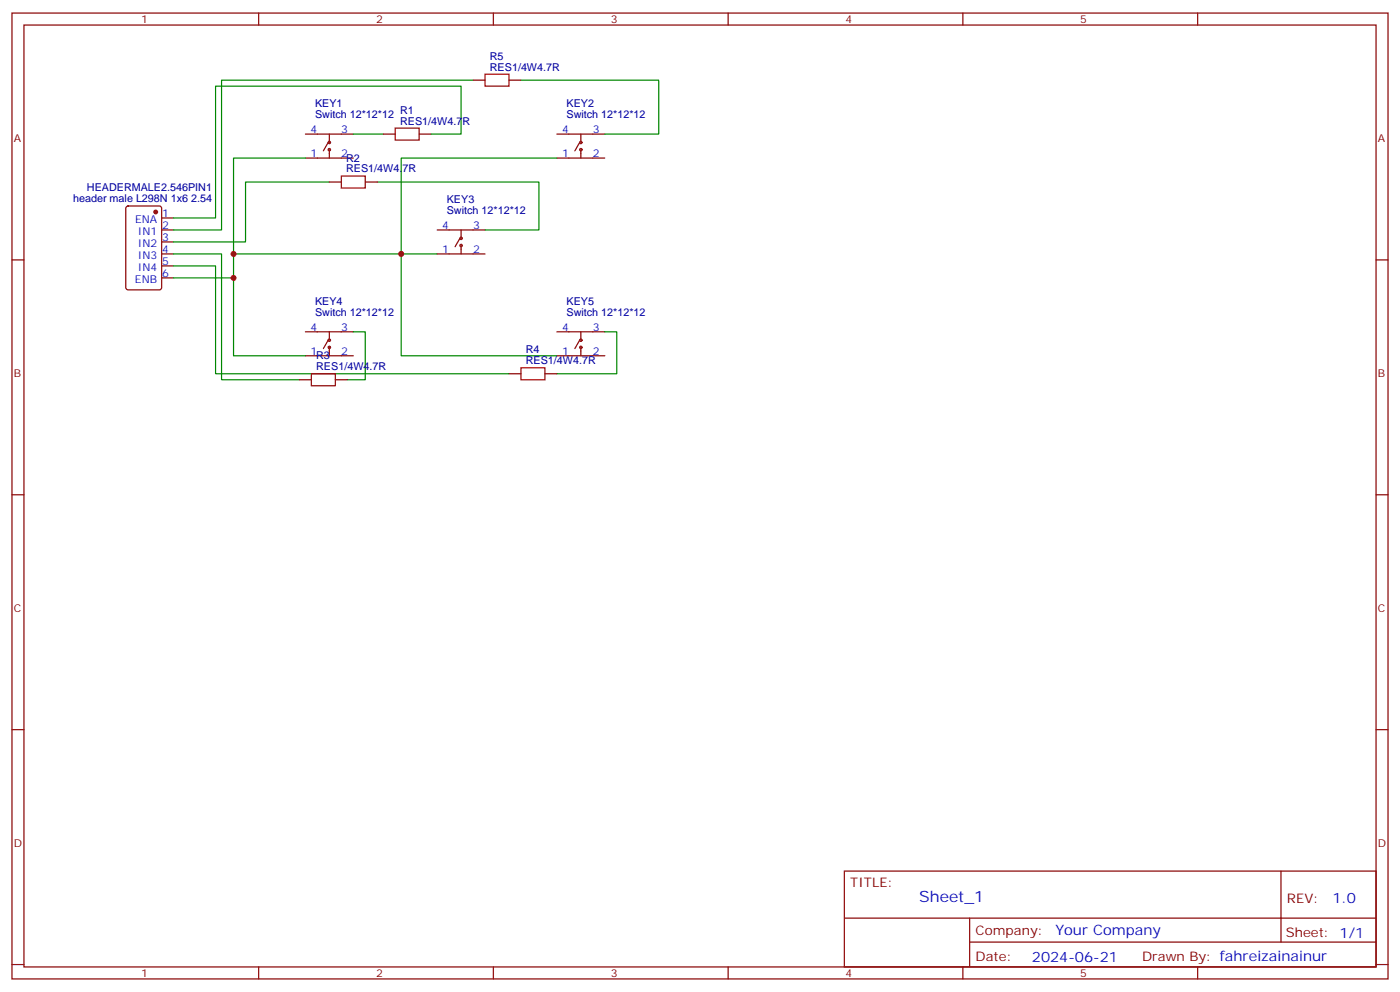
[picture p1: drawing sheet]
<svg xmlns="http://www.w3.org/2000/svg" width="412mm" height="292mm" viewBox="0 0 412 292" stroke-linecap="round" stroke-linejoin="round" font-family="sans-serif">
<g fill="none" stroke="#870000" stroke-width=".35">
<path d="M3.5 3.8h405.4v284.4h-405.4zM7.1 7.4h398.2v277.3h-398.2zM76.2 3.8v3.6M145.3 3.8v3.6M214.5 3.8v3.6M283.6 3.8v3.6M352.8 3.8v3.6M90 39.5h14.1M97 39.5v2.4M112.9 39.5h3.5M123.5 39.5h3.5M139.3 23.6h3.6"/>
<path d="M149.9 23.6h3.6M164 39.5h14.2M171.1 39.5v2.4M90 46.5h14.1M96.7 41.9l-1.5 2.5M97 44.1v2.4M97 53.6h3.5M107.6 53.6h3.5M164 46.5h14.2M170.7 41.9l-1.4 2.5M171.1 44.1v2.4M3.5 76.5h3.6"/>
<path d="M37.3 60.8l.4-.2h9.2l.7 .5v23.5l-.4 .7h-9.5l-.6-.4-.1-23.6zM47.6 67.7h3.6M47.6 74.8h3.6M47.6 64.2h3.6M47.6 71.2h3.6M47.6 78.3h3.6M128.8 67.7h14.1M128.8 74.8h14.1M135.5 70.2l-1.4 2.4M135.8 67.7v2.5M135.8 72.3v2.5M405.3 76.5h3.6"/>
<path d="M47.6 81.8h3.6M90 97.7h14.1M97 97.7v2.5M164 97.7h14.2M171.1 97.7v2.5M88.2 111.8h3.5M90 104.7h14.1M96.7 100.2l-1.5 2.4M97 102.3v2.4M98.8 111.8h3.5M149.9 110h3.6M160.5 110h3.5"/>
<path d="M164 104.7h14.2M170.7 100.2l-1.4 2.4M171.1 102.3v2.4M3.5 145.7h3.6M405.3 145.7h3.6M3.5 214.8h3.6M405.3 214.8h3.6M248.7 256.4h156.6v28.3h-156.6zM377.3 256.5v20.8M248.7 270.3h156.5M285.6 277.3h119.6M285.6 270.3v14.1"/>
<path d="M3.5 284h3.6M76.2 284.7v3.5M145.3 284.7v3.5M214.5 284.7v3.5M283.6 284.7v3.5M352.8 284.7v3.5M405.3 284h3.6"/>
<circle cx="97" cy="41.9" r=".35"/>
<circle cx="97" cy="44.1" r=".35"/>
<circle cx="171.1" cy="41.9" r=".35"/>
<circle cx="171.1" cy="44.1" r=".35"/>
<circle cx="135.8" cy="72.3" r=".35"/>
<circle cx="135.8" cy="70.2" r=".35"/>
<circle cx="97" cy="100.2" r=".35"/>
<circle cx="97" cy="102.3" r=".35"/>
<circle cx="171.1" cy="102.3" r=".35"/>
<circle cx="171.1" cy="100.2" r=".35"/>
</g>
<circle cx="45.9" cy="62.4" r=".53" fill="#870000" stroke="#870000" stroke-width=".35"/>
<g fill="none" stroke="#008700" stroke-width=".35">
<path d="M104.1 39.5h8.8M127 39.5h8.8v-14.1h-72.3v38.8h-12.3M139.3 23.6h-74v44.1h-14.1M153.5 23.6h40.5v15.9h-15.8M90 46.5h-21.2v35.3h-17.6M97 53.6h-24.7v17.6h-21.1M111.1 53.6h47.6v14.1h-15.8M164 46.5h-45.8v58.2h45.8M51.2 78.3h12.3v31.7h86.4M51.2 74.8h14.1v37h22.9M68.8 74.8h60M68.8 81.8v22.9h21.2"/>
<path d="M104.1 97.7h3.5v14.1h-5.3M178.2 97.7h3.5v12.3h-17.7"/>
</g>
<path d="M116.4 37.7h7.1v3.5h-7.1zM142.9 21.8h7v3.6h-7zM100.5 51.8h7.1v3.6h-7.1zM91.7 110h7.1v3.6h-7.1zM153.5 108.3h7v3.5h-7z" fill="none" stroke="#a10000" stroke-width=".35"/>
<g fill="#c00">
<circle cx="68.8" cy="81.8" r=".88"/>
<circle cx="68.8" cy="74.8" r=".88"/>
<circle cx="118.2" cy="74.8" r=".88"/>
</g>
<text font-size="4.6" fill="#00f" x="270.8" y="265.5">Sheet_1</text>
<g font-size="4.2" fill="#00f">
<text x="392.5" y="265.7">1.0</text>
<text x="310.9" y="275.3">Your Company</text>
<text x="304" y="283.1">2024-06-21</text>
</g>
<g font-size="3.9" fill="#800">
<text x="250.5" y="261">TITLE:</text>
<text x="379.1" y="265.7">REV:</text>
<text x="287.4" y="275.2">Company:</text>
<text x="378.7" y="275.8">Sheet: 1/1</text>
<text x="287.4" y="282.9">Date:</text>
<text x="336.4" y="283">Drawn By: fahreizainainur</text>
</g>
<g font-size="3.2" fill="#800">
<text x="41.6" y="6.8">1</text>
<text x="110.8" y="6.8">2</text>
<text x="179.9" y="6.8">3</text>
<text x="249.1" y="6.8">4</text>
<text x="318.2" y="6.8">5</text>
<text x="4.1" y="41.9">A</text>
<text x="405.9" y="41.9">A</text>
<text x="4.1" y="111.1">B</text>
<text x="405.9" y="111.1">B</text>
<text x="4.1" y="180.2">C</text>
<text x="405.9" y="180.2">C</text>
<text x="4.1" y="249.4">D</text>
<text x="405.9" y="249.4">D</text>
<text x="41.6" y="287.7">1</text>
<text x="110.8" y="287.7">2</text>
<text x="179.9" y="287.7">3</text>
<text x="249.1" y="287.7">4</text>
<text x="318.2" y="287.7">5</text>
</g>
<g font-size="3.2" fill="#000080">
<text x="144.3" y="17.6">R5</text>
<text x="144.3" y="20.8">RES1/4W4.7R</text>
<text x="92.8" y="34.8">Switch 12*12*12</text>
<text x="92.8" y="31.6">KEY1</text>
<text x="117.8" y="33.5">R1</text>
<text x="166.9" y="34.8">Switch 12*12*12</text>
<text x="166.9" y="31.6">KEY2</text>
<text x="117.8" y="36.7">RES1/4W4.7R</text>
<text x="102" y="47.6">R2</text>
<text x="102" y="50.8">RES1/4W4.7R</text>
<text x="21.5" y="59.5">header male L298N 1x6 2.54</text>
<text x="25.6" y="56.3">HEADERMALE2.546PIN1</text>
<text x="131.6" y="59.9">KEY3</text>
<text x="131.6" y="63">Switch 12*12*12</text>
<text x="92.8" y="89.9">KEY4</text>
<text x="166.9" y="89.9">KEY5</text>
<text x="92.8" y="93">Switch 12*12*12</text>
<text x="166.9" y="93">Switch 12*12*12</text>
<text x="93.1" y="105.8">R3</text>
<text x="154.9" y="107.2">RES1/4W4.7R</text>
<text x="154.9" y="104">R4</text>
<text x="93.1" y="109">RES1/4W4.7R</text>
</g>
<g font-size="3.2" fill="#00f">
<text x="91.5" y="39.1">4</text>
<text x="100.5" y="39.1">3</text>
<text x="165.6" y="39.1">4</text>
<text x="174.6" y="39.1">3</text>
<text x="91.5" y="46.2">1</text>
<text x="100.5" y="46.2">2</text>
<text x="165.6" y="46.2">1</text>
<text x="174.6" y="46.2">2</text>
<text x="39.8" y="65.6">ENA</text>
<text x="47.8" y="63.8">1</text>
<text x="40.6" y="69.1">IN1</text>
<text x="47.8" y="67.3">2</text>
<text x="47.8" y="70.9">3</text>
<text x="130.3" y="67.3">4</text>
<text x="139.3" y="67.3">3</text>
<text x="40.6" y="72.6">IN2</text>
<text x="40.6" y="76.2">IN3</text>
<text x="47.8" y="74.4">4</text>
<text x="47.8" y="77.9">5</text>
<text x="130.3" y="74.4">1</text>
<text x="139.3" y="74.4">2</text>
<text x="39.8" y="83.2">ENB</text>
<text x="40.6" y="79.7">IN4</text>
<text x="47.8" y="81.5">6</text>
<text x="91.5" y="97.3">4</text>
<text x="100.5" y="97.3">3</text>
<text x="165.6" y="97.3">4</text>
<text x="174.6" y="97.3">3</text>
<text x="91.5" y="104.4">1</text>
<text x="100.5" y="104.4">2</text>
<text x="165.6" y="104.4">1</text>
<text x="174.6" y="104.4">2</text>
</g>
</svg>
